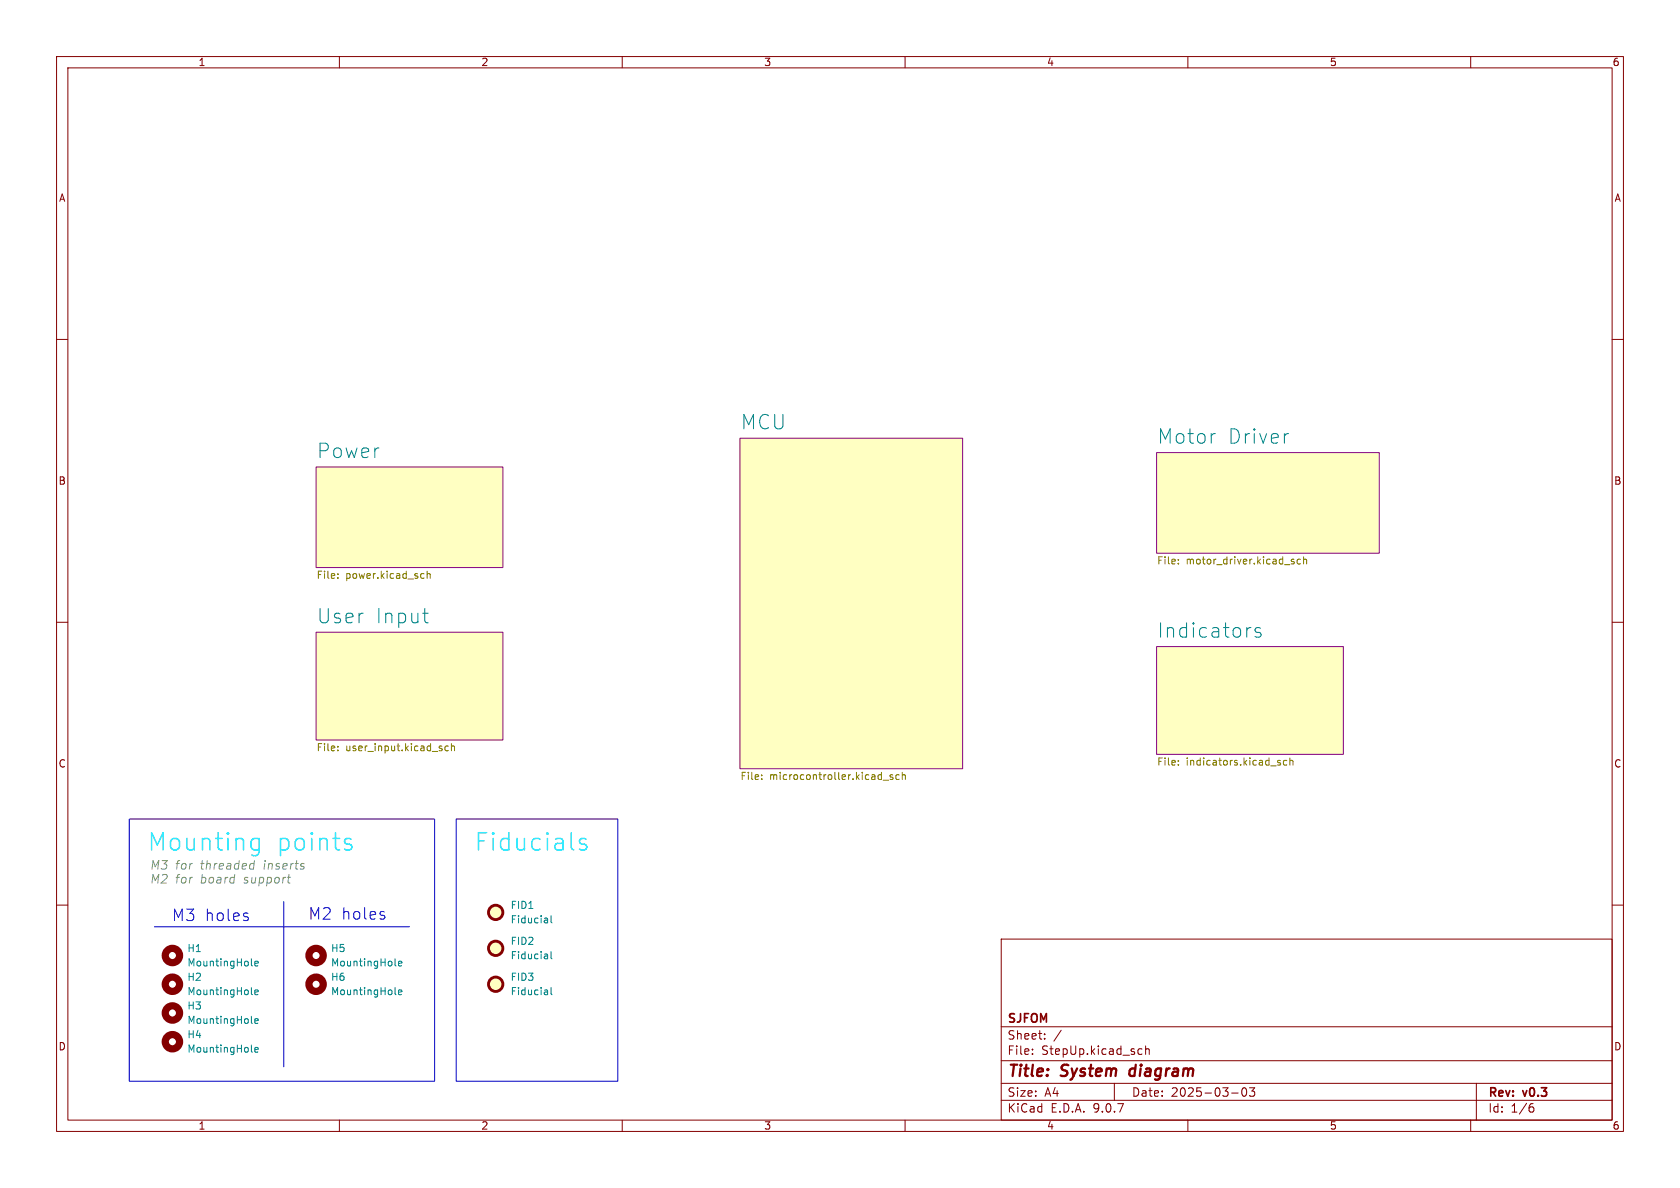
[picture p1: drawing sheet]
<svg xmlns="http://www.w3.org/2000/svg" width="297mm" height="210mm" viewBox="0 0 297 210" stroke-linecap="round" stroke-linejoin="round" font-family="sans-serif">
<path d="M0 0h297v210h-297z" fill="#fff" stroke="#fff" stroke-width=".18"/>
<g fill="none" stroke="#840000" stroke-width=".18">
<path d="M10 10h277v190h-277zM12 12h273v186h-273zM60 10v2M110 10v2M160 10v2M210 10v2M260 10v2M10 60h2M285 60h2M10 110h2M285 110h2M10 160h2"/>
<path d="M177 166h108v32h-108zM285 160h2M60 198v2M110 198v2M160 198v2M177 194.5h108M177 191.5h108M177 187.5h108M177 181.5h108M182.5 186.3v.1M182.5 185.5v.1M184.7 183.6v.1"/>
<path d="M184.7 182.8v.1M187.6 182.1l-1.3 2M197 191.5v3M201.5 185.4l.4 .1M201.9 186.3l-.4 .1M202.5 185.5l.2-.1 .4 .1 .1 .9M202.5 184.9v1.5M210 198v2M217.7 193.2h1.2M219.7 192.4l.2-.1a.81 .81 0 0 1 .6 .6 .81 .81 0 0 1-.3 .8l-.2 .1a.81 .81 0 0 1-.3-1.4zM220.9 192.3h.9l-.5 .6 .4 .1v.7l-.2 .1h-.4l-.2-.1M260 198v2"/>
<path d="M261 191.5v6.5M270.6 195.7h.4l.2 .3-.1 .5-.5 .1M271 195.1l-.4 .1"/>
</g>
<path d="M199.8 189.1l-.2 .7 .4 .4" fill="none" stroke="#840000" stroke-width=".4"/>
<g fill="#ffffc2" stroke="#ffffc2" stroke-width=".18">
<path d="M55.9 82.6h33v17.7h-33z"/>
<path d="M204.5 80h39.3v17.8h-39.3z"/>
<path d="M130.8 77.5h39.4v58.4h-39.4z"/>
<path d="M55.9 111.8h33v19h-33z"/>
<path d="M204.5 114.3h33v19.1h-33z"/>
<circle cx="87.6" cy="167.6" r="1.27"/>
<circle cx="87.6" cy="174" r="1.27"/>
<circle cx="87.6" cy="161.3" r="1.27"/>
</g>
<path d="M130.8 77.5h39.4v58.4h-39.4zM55.9 82.6h33v17.7h-33zM204.5 80h39.3v17.8h-39.3zM55.9 111.8h33v19h-33zM204.5 114.3h33v19.1h-33z" fill="none" stroke="#840084" stroke-width=".18"/>
<g fill="none" stroke="#848400" stroke-width=".18">
<path d="M208.3 99.6v.1M208.3 98.9v.1M228.5 99.3h.3v.2l-.2 .2h-.2M228.5 98.9h.3M229.9 98.9h-.4l-.2 .2 .1 .5h.5M230.5 99l.1-.1h.3l.1 .8M230.5 98.4v1.3M59.7 102.1v.1M59.7 101.5v.1M74.6 101.4l.4 .1M75 102.2h-.4M75.5 101.5l.2-.1 .3 .1 .1 .7"/>
<path d="M75.5 101v1.2M59.7 131.9v.2M59.7 132.6v.1M79.3 131.9h-.4l-.2 .2 .1 .6h.5M79.8 132l.2-.1h.3l.1 .8M79.8 131.4v1.3M134.7 137.7v.1M134.7 137v.1M156.1 137.9h1M157.8 137h-.3l-.2 .1 .1 .2 .4 .1v.3h-.5M159 137h-.4l-.2 .2 .1 .5h.5M159.5 137.1l.2-.1h.3l.1 .8"/>
<path d="M159.5 136.5v1.3M208.3 134.5v.1M208.3 135.1v.2M226 134.8l.3 .1 .1 .2-.2 .2h-.2M226 134.4l.3 .1M227.5 134.5l-.4-.1-.2 .3 .1 .5h.5M228 134.5l.2-.1 .3 .1 .1 .8M228 134v1.3"/>
</g>
<g fill="none" stroke="#008484" stroke-width=".18">
<path d="M214.6 76.7h.3M227.8 76.7l-.5 .1M74.7 108.4h1M75.2 110l.5 .1M220.9 110.9h.2M222.8 111.1l-.6-.2-.3 .4 .1 .4 .8 .2 .2 .3-.2 .3-.2 .1-.7-.1M44.4 175.7l.2 .1M44.4 170.6l.2 .2M45 175.4l.6-.1v-.2l-.4-.1-.2 .2 .1 .6h.5M45 170.3l.6-.1v-.2l-.4-.1-.2 .2 .1 .6h.5M69.8 175.7l.2 .1M69.8 170.6l.2 .2"/>
<path d="M70.4 175.4l.6-.1v-.2l-.4-.1-.2 .2 .1 .6h.5M70.4 170.3l.6-.1v-.2l-.4-.1-.2 .2 .1 .6h.5M96.8 162.4v.7M96.8 168.7v.8M96.8 175.1v.7M96.8 169.4l-.1 .1M96.8 168.9l-.1 .1M96.8 175.8h-.1M96.8 175.3l-.1 .1M96.8 163.1h-.1M96.8 162.6l-.1 .1M97.4 168.2v1.1l.2 .2"/>
<path d="M97.4 161.9v1.1l.2 .1M97.4 174.6v1.1l.2 .1M44.4 185.8l.2 .2M44.4 180.7l.2 .2M45 180.5l.6-.1v-.3h-.4l-.2 .2 .1 .6h.5M45 185.6l.6-.1v-.3h-.4l-.2 .1 .1 .6h.5"/>
</g>
<g fill="none" stroke="#840000" stroke-width=".51">
<circle cx="87.6" cy="161.3" r="1.27"/>
<circle cx="87.6" cy="167.6" r="1.27"/>
<circle cx="87.6" cy="174" r="1.27"/>
</g>
<g fill="none" stroke="#840000" stroke-width="1.3">
<circle cx="30.5" cy="168.9" r="1.27"/>
<circle cx="30.5" cy="179.1" r="1.27"/>
<circle cx="30.5" cy="174" r="1.27"/>
<circle cx="55.9" cy="168.9" r="1.27"/>
<circle cx="55.9" cy="174" r="1.27"/>
<circle cx="30.5" cy="184.1" r="1.27"/>
</g>
<path d="M22.9 144.8h53.9v46.3h-53.9zM50.2 159.4v29.2M80.6 144.8h28.6v46.3h-28.6zM27.3 163.8h45.1M43.8 162.2l.1 .1-.1 .3M68 161.9v.2v.3" fill="none" stroke="#0000c2" stroke-width=".18"/>
<path d="M103.3 149.2l.3 .2 .1 .3-.1 .4-.3 .1M103.3 148.2l.3 .2" fill="none" stroke="#1de8ff" stroke-width=".25"/>
<path d="M44.8 153.6l-.2 .1M45 152.1l-.2 1.6M50.8 155.1h.6M51.1 156.1h.2M53.7 153.2v.4" fill="none" stroke="#848484" stroke-width=".18"/>
<g font-size="4.2" fill="#1de8ff">
<text x="25.9" y="150.8">Mounting</text>
<text x="48.8" y="150.8">points</text>
<text x="83.7" y="150.8">Fiducials</text>
</g>
<g font-size="3.5" fill="#008484">
<text x="130.8" y="76.1">MCU</text>
<text x="55.9" y="81.2">Power</text>
<text x="204.5" y="78.7">Motor</text>
<text x="216.9" y="78.7">Driver</text>
<text x="55.9" y="110.4">User</text>
<text x="66.2" y="110.4">Input</text>
<text x="204.5" y="113">Indicators</text>
</g>
<g font-size="2.8" fill="#0000c2">
<text x="30.3" y="163">M3 holes</text>
<text x="54.5" y="162.8">M2 holes</text>
</g>
<g font-size="2.8" fill="#840000">
<text x="178" y="190.9">Title:</text>
<text x="187.7" y="190.9">System</text>
<text x="200.6" y="190.9">diagram</text>
</g>
<g font-size="2.1" fill="#848484">
<text x="26.4" y="153.9">M3 for</text>
<text x="35.4" y="153.9">threaded</text>
<text x="46.7" y="153.9">inserts</text>
<text x="26.4" y="156.4">M2</text>
<text x="30.9" y="156.4">for</text>
<text x="35.4" y="156.4">board</text>
<text x="43.2" y="156.4">support</text>
</g>
<g font-size="2.1" fill="#840000">
<text x="178" y="184">Sheet:</text>
<text x="178" y="181.2">SJFOM</text>
<text x="178" y="186.7">File:</text>
<text x="184.1" y="186.7">StepUp.kicad_sch</text>
<text x="178" y="196.9">KiCad</text>
<text x="178" y="194.1">Size:</text>
<text x="184.7" y="194.1">A4</text>
<text x="185.7" y="196.9">E.D.A.</text>
<text x="193.3" y="196.9">9.0.7</text>
<text x="200" y="194.1">Date:</text>
<text x="207" y="194.1">2025-03-03</text>
<text x="263" y="194.3">Rev:</text>
<text x="263" y="196.9">Id:</text>
<text x="267.1" y="196.9">1/6</text>
<text x="269.4" y="194.3">v0.3</text>
</g>
<g font-size="1.8" fill="#840000">
<text x="35" y="11.9">1</text>
<text x="85" y="11.9">2</text>
<text x="135" y="11.9">3</text>
<text x="185" y="11.9">4</text>
<text x="235" y="11.9">5</text>
<text x="285" y="11.9">6</text>
<text x="10.3" y="35.9">A</text>
<text x="285.3" y="35.9">A</text>
<text x="10.3" y="85.9">B</text>
<text x="285.3" y="85.9">B</text>
<text x="10.3" y="135.9">C</text>
<text x="285.3" y="135.9">C</text>
<text x="10.3" y="185.9">D</text>
<text x="285.3" y="185.9">D</text>
<text x="35" y="199.9">1</text>
<text x="85" y="199.9">2</text>
<text x="135" y="199.9">3</text>
<text x="185" y="199.9">4</text>
<text x="235" y="199.9">5</text>
<text x="285" y="199.9">6</text>
</g>
<g font-size="1.8" fill="#848400">
<text x="204.5" y="100.1">File:</text>
<text x="209.7" y="100.1">motor_driver.kicad_sch</text>
<text x="55.9" y="102.6">File:</text>
<text x="61.1" y="102.6">power.kicad_sch</text>
<text x="55.9" y="133.1">File:</text>
<text x="61.1" y="133.1">user_input.kicad_sch</text>
<text x="204.5" y="135.7">File:</text>
<text x="209.7" y="135.7">indicators.kicad_sch</text>
<text x="130.8" y="138.2">File:</text>
<text x="136" y="138.2">microcontroller.kicad_sch</text>
</g>
<g font-size="1.8" fill="#008484">
<text x="90.2" y="160.9">FID1</text>
<text x="90.2" y="167.2">FID2</text>
<text x="90.2" y="163.4">Fiducial</text>
<text x="33" y="173.6">H2</text>
<text x="33" y="168.5">H1</text>
<text x="33" y="171">MountingHole</text>
<text x="58.4" y="173.6">H6</text>
<text x="58.4" y="168.5">H5</text>
<text x="58.4" y="171">MountingHole</text>
<text x="90.2" y="173.6">FID3</text>
<text x="90.2" y="169.8">Fiducial</text>
<text x="33" y="178.7">H3</text>
<text x="33" y="176.1">MountingHole</text>
<text x="58.4" y="176.1">MountingHole</text>
<text x="90.2" y="176.1">Fiducial</text>
<text x="33" y="183.7">H4</text>
<text x="33" y="181.2">MountingHole</text>
<text x="33" y="186.3">MountingHole</text>
</g>
</svg>
